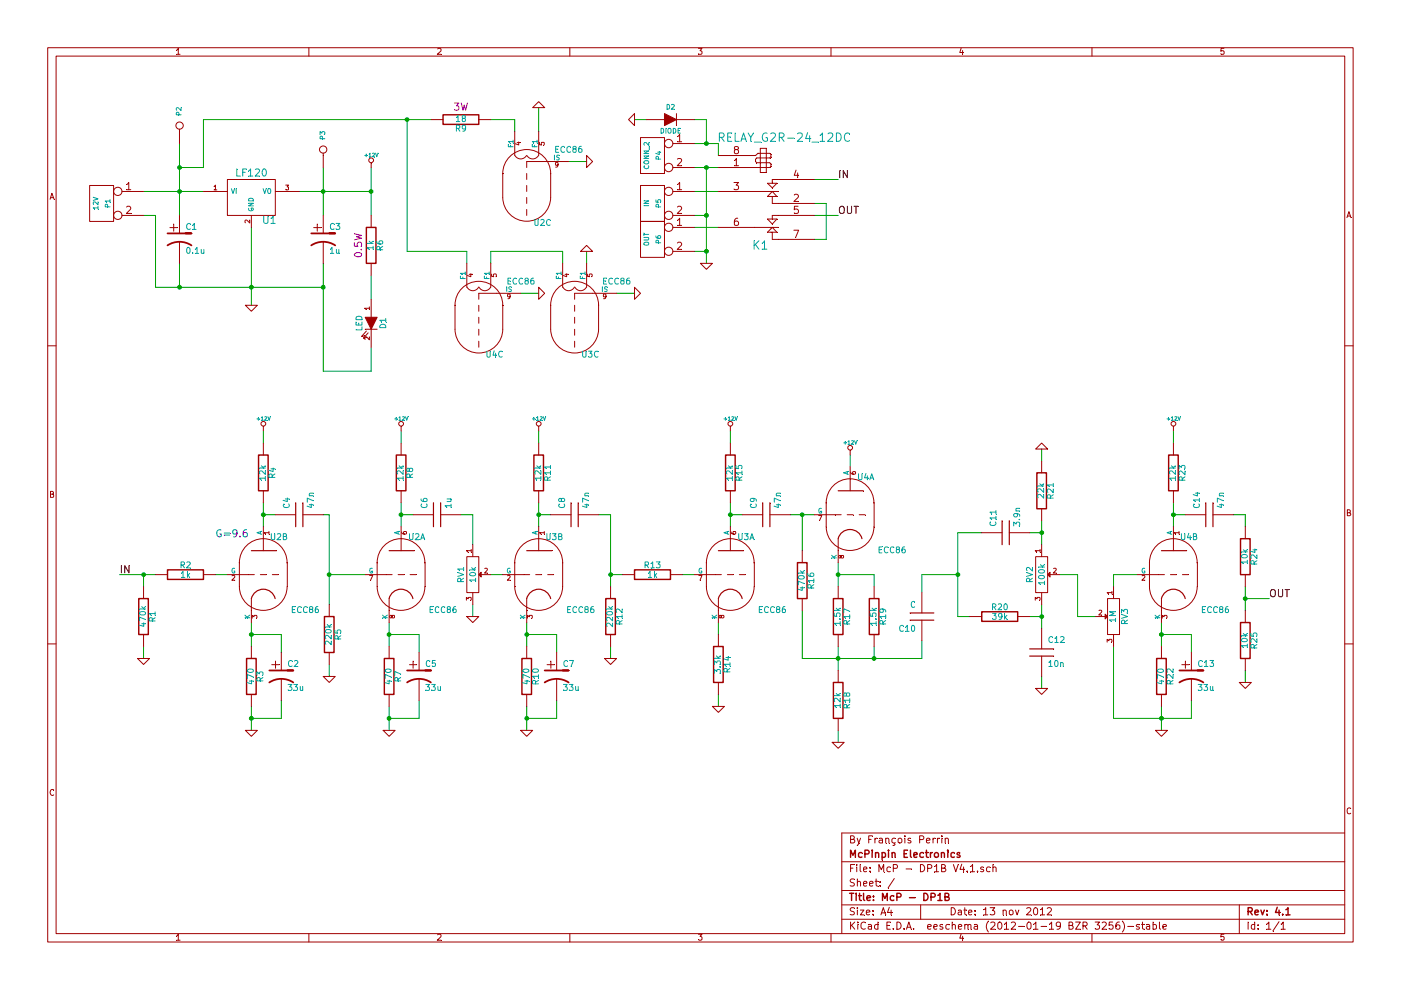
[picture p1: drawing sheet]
EESchema Schematic File Version 2  date 13/11/2012 13:46:37
LIBS:power
LIBS:device
LIBS:transistors
LIBS:conn
LIBS:linear
LIBS:regul
LIBS:74xx
LIBS:cmos4000
LIBS:adc-dac
LIBS:memory
LIBS:xilinx
LIBS:special
LIBS:microcontrollers
LIBS:dsp
LIBS:microchip
LIBS:analog_switches
LIBS:motorola
LIBS:texas
LIBS:intel
LIBS:audio
LIBS:interface
LIBS:digital-audio
LIBS:philips
LIBS:display
LIBS:cypress
LIBS:siliconi
LIBS:opto
LIBS:atmel
LIBS:contrib
LIBS:valves
LIBS:McP - DP1B V4-cache
EELAYER 25  0
EELAYER END
$Descr A4 11700 8267
encoding utf-8
Sheet 1 1
Title "McP - DP1B"
Date "13 nov 2012"
Rev "4.1"
Comp "McPinpin Electronics"
Comment1 ""
Comment2 ""
Comment3 ""
Comment4 ""
$EndDescr
Wire Wire Line
	7300 4800 7000 4800
Wire Wire Line
	7300 4900 7300 4800
Wire Wire Line
	9150 5150 9000 5150
Wire Wire Line
	9000 5150 9000 4800
Wire Wire Line
	9000 4800 8850 4800
Wire Wire Line
	9300 4900 9300 4800
Wire Wire Line
	9300 4800 9500 4800
Wire Wire Line
	1700 1000 1700 1400
Wire Wire Line
	1700 1000 3600 1000
Wire Wire Line
	10400 5700 10400 5600
Connection ~ 5900 1200
Wire Wire Line
	5800 1000 5900 1000
Wire Wire Line
	5900 1000 5900 1200
Wire Wire Line
	3400 1000 3400 2100
Connection ~ 5900 1400
Connection ~ 5900 1800
Wire Wire Line
	5900 2200 5900 1400
Wire Wire Line
	6800 1800 7000 1800
Connection ~ 5900 2100
Wire Wire Line
	5900 2100 5800 2100
Wire Wire Line
	6000 1900 5800 1900
Wire Wire Line
	6800 2000 6900 2000
Wire Wire Line
	6900 2000 6900 1700
Wire Wire Line
	6900 1700 6800 1700
Connection ~ 1500 2400
Wire Wire Line
	2700 2400 1300 2400
Wire Wire Line
	1300 2400 1300 1800
Connection ~ 3400 1000
Wire Wire Line
	2500 1600 3100 1600
Connection ~ 2700 1600
Wire Wire Line
	2700 1800 2700 1400
Wire Wire Line
	2100 2550 2100 1900
Wire Wire Line
	4900 2100 4900 2200
Wire Wire Line
	4100 2200 4100 2100
Connection ~ 1500 1400
Wire Wire Line
	1700 1400 1500 1400
Wire Wire Line
	4100 2100 4700 2100
Wire Wire Line
	5150 2450 5300 2450
Wire Wire Line
	1300 1800 1200 1800
Wire Wire Line
	3100 2300 3100 2500
Wire Wire Line
	7000 6200 7000 6100
Wire Wire Line
	6700 4600 6700 4300
Wire Wire Line
	7700 5350 7700 5500
Connection ~ 7300 5500
Wire Wire Line
	7300 5400 7300 5500
Connection ~ 7000 5500
Wire Wire Line
	7000 5400 7000 5600
Wire Wire Line
	8200 4450 8000 4450
Wire Wire Line
	8000 4450 8000 5150
Wire Wire Line
	8000 5150 8100 5150
Wire Wire Line
	8700 5650 8700 5750
Wire Wire Line
	8600 5150 8700 5150
Wire Wire Line
	8700 4550 8700 4350
Wire Wire Line
	2750 5050 2750 4300
Wire Wire Line
	2750 4300 2700 4300
Connection ~ 6700 4300
Wire Wire Line
	5100 5400 5100 5500
Wire Wire Line
	5100 4900 5100 4300
Wire Wire Line
	5100 4300 5000 4300
Wire Wire Line
	1200 5400 1200 5500
Wire Wire Line
	4100 4800 4200 4800
Wire Wire Line
	3850 4300 3950 4300
Wire Wire Line
	3950 4300 3950 4550
Connection ~ 2100 6000
Wire Wire Line
	2100 6000 2350 6000
Wire Wire Line
	2350 6000 2350 5850
Wire Wire Line
	2100 5300 2350 5300
Wire Wire Line
	2350 5300 2350 5450
Wire Wire Line
	2100 5400 2100 5200
Wire Wire Line
	2200 4400 2200 4200
Wire Wire Line
	2200 3600 2200 3700
Wire Wire Line
	2300 4300 2200 4300
Connection ~ 2200 4300
Connection ~ 2100 5300
Wire Wire Line
	2100 5900 2100 6100
Wire Wire Line
	4400 5900 4400 6100
Connection ~ 4400 5300
Connection ~ 4500 4300
Wire Wire Line
	4600 4300 4500 4300
Wire Wire Line
	4500 3600 4500 3700
Wire Wire Line
	4500 4400 4500 4200
Wire Wire Line
	4400 5400 4400 5200
Wire Wire Line
	4650 5450 4650 5300
Wire Wire Line
	4650 5300 4400 5300
Wire Wire Line
	4650 5850 4650 6000
Wire Wire Line
	4650 6000 4400 6000
Connection ~ 4400 6000
Wire Wire Line
	3950 5050 3950 5150
Wire Wire Line
	1200 4900 1200 4800
Wire Wire Line
	1900 4800 1800 4800
Wire Wire Line
	6000 5200 6000 5300
Wire Wire Line
	6100 4400 6100 4200
Wire Wire Line
	6100 3600 6100 3700
Wire Wire Line
	6200 4300 6100 4300
Connection ~ 6100 4300
Wire Wire Line
	6000 5900 6000 5800
Wire Wire Line
	5700 4800 5800 4800
Wire Wire Line
	5200 4800 5100 4800
Connection ~ 5100 4800
Wire Wire Line
	7100 3800 7100 3900
Wire Wire Line
	6600 4300 6800 4300
Wire Wire Line
	3250 5900 3250 6100
Connection ~ 3250 5300
Connection ~ 3350 4300
Wire Wire Line
	3450 4300 3350 4300
Wire Wire Line
	3350 3600 3350 3700
Wire Wire Line
	3350 4400 3350 4200
Wire Wire Line
	3250 5400 3250 5200
Wire Wire Line
	3500 5450 3500 5300
Wire Wire Line
	3500 5300 3250 5300
Wire Wire Line
	3500 5850 3500 6000
Wire Wire Line
	3500 6000 3250 6000
Connection ~ 3250 6000
Wire Wire Line
	2750 5550 2750 5650
Wire Wire Line
	3050 4800 2750 4800
Connection ~ 2750 4800
Connection ~ 9700 6000
Wire Wire Line
	9950 5850 9950 6000
Wire Wire Line
	9700 5300 9950 5300
Wire Wire Line
	9950 5300 9950 5450
Wire Wire Line
	9700 5400 9700 5200
Wire Wire Line
	9800 4400 9800 4200
Wire Wire Line
	9800 3600 9800 3700
Wire Wire Line
	9900 4300 9800 4300
Connection ~ 9800 4300
Connection ~ 9700 5300
Wire Wire Line
	9700 5900 9700 6100
Wire Wire Line
	8600 4450 8700 4450
Connection ~ 8700 4450
Wire Wire Line
	8700 5250 8700 5050
Connection ~ 8700 5150
Wire Wire Line
	8700 3850 8700 3750
Connection ~ 8000 4800
Wire Wire Line
	7000 4700 7000 4900
Connection ~ 7000 4800
Wire Wire Line
	8000 4800 7700 4800
Wire Wire Line
	7700 4800 7700 4950
Wire Wire Line
	7700 5500 6700 5500
Wire Wire Line
	6700 5500 6700 5100
Wire Wire Line
	3100 2900 3100 3100
Connection ~ 1500 1600
Wire Wire Line
	1500 1800 1500 1200
Connection ~ 3100 1600
Wire Wire Line
	4750 1350 4900 1350
Wire Wire Line
	4350 2450 4500 2450
Wire Wire Line
	4100 1000 4300 1000
Wire Wire Line
	4300 1000 4300 1100
Wire Wire Line
	3900 2200 3900 2100
Wire Wire Line
	4700 2100 4700 2200
Wire Wire Line
	1000 4800 1300 4800
Connection ~ 1200 4800
Wire Wire Line
	1500 2200 1500 2400
Connection ~ 2100 2400
Wire Wire Line
	1200 1600 1700 1600
Wire Wire Line
	3100 3100 2700 3100
Wire Wire Line
	2700 3100 2700 2200
Connection ~ 2700 2400
Wire Wire Line
	3100 1800 3100 1400
Wire Wire Line
	4500 900  4500 1100
Wire Wire Line
	3900 2100 3400 2100
Wire Wire Line
	6000 1600 5800 1600
Wire Wire Line
	5800 1800 5900 1800
Wire Wire Line
	7000 1500 6800 1500
Wire Wire Line
	5800 1400 6000 1400
Wire Wire Line
	6000 1300 6000 1200
Wire Wire Line
	6000 1200 5800 1200
Wire Wire Line
	5400 1000 5300 1000
Wire Wire Line
	10400 5100 10400 4900
Connection ~ 10400 5000
Wire Wire Line
	10300 4300 10400 4300
Wire Wire Line
	10400 4300 10400 4400
Wire Wire Line
	10400 5000 10600 5000
Wire Wire Line
	9300 5400 9300 6000
Wire Wire Line
	9300 6000 9950 6000
$Comp
L R R25
U 1 1
P 10400 5350
F 0 "R25" V 10480 5350 50  0000 C CNN
F 1 "10k" V 10400 5350 50  0000 C CNN
	1    10400 5350
	1    0    0    -1  
$EndComp
$Comp
L R R24
U 1 1
P 10400 4650
F 0 "R24" V 10480 4650 50  0000 C CNN
F 1 "10k" V 10400 4650 50  0000 C CNN
	1    10400 4650
	1    0    0    -1  
$EndComp
$Comp
L GND #PWR16
U 1 1
P 5300 1000
F 0 "#PWR16" H 5300 1000 30  0001 C CNN
F 1 "GND" H 5300 930 30  0001 C CNN
	1    5300 1000
	0    1    -1   0   
$EndComp
$Comp
L CONN_2 P4
U 1 1
P 5450 1300
F 0 "P4" V 5400 1300 40  0000 C CNN
F 1 "CONN_2" V 5500 1300 40  0000 C CNN
	1    5450 1300
	-1   0    0    -1  
$EndComp
$Comp
L DIODE D2
U 1 1
P 5600 1000
F 0 "D2" H 5600 1100 40  0000 C CNN
F 1 "DIODE" H 5600 900 40  0000 C CNN
	1    5600 1000
	1    0    0    -1  
$EndComp
Text Label 7000 1800 0    60   ~ 0
OUT
Text Label 7000 1500 0    60   ~ 0
IN
$Comp
L GND #PWR19
U 1 1
P 5900 2200
F 0 "#PWR19" H 5900 2200 30  0001 C CNN
F 1 "GND" H 5900 2130 30  0001 C CNN
	1    5900 2200
	1    0    0    -1  
$EndComp
$Comp
L RELAY_G2R-24_12DC K1
U 1 1
P 6400 1650
F 0 "K1" H 6350 2050 70  0000 C CNN
F 1 "RELAY_G2R-24_12DC" H 6550 1150 70  0000 C CNN
	1    6400 1650
	1    0    0    1   
$EndComp
$Comp
L GND #PWR10
U 1 1
P 4500 900
F 0 "#PWR10" H 4500 900 30  0001 C CNN
F 1 "GND" H 4500 830 30  0001 C CNN
	1    4500 900 
	-1   0    0    1   
$EndComp
$Comp
L +12V #PWR27
U 1 1
P 9800 3600
F 0 "#PWR27" H 9800 3550 20  0001 C CNN
F 1 "+12V" H 9800 3700 30  0000 C CNN
	1    9800 3600
	1    0    0    -1  
$EndComp
$Comp
L +12V #PWR23
U 1 1
P 7100 3800
F 0 "#PWR23" H 7100 3750 20  0001 C CNN
F 1 "+12V" H 7100 3900 30  0000 C CNN
	1    7100 3800
	1    0    0    -1  
$EndComp
$Comp
L +12V #PWR21
U 1 1
P 6100 3600
F 0 "#PWR21" H 6100 3550 20  0001 C CNN
F 1 "+12V" H 6100 3700 30  0000 C CNN
	1    6100 3600
	1    0    0    -1  
$EndComp
$Comp
L +12V #PWR13
U 1 1
P 4500 3600
F 0 "#PWR13" H 4500 3550 20  0001 C CNN
F 1 "+12V" H 4500 3700 30  0000 C CNN
	1    4500 3600
	1    0    0    -1  
$EndComp
$Comp
L +12V #PWR8
U 1 1
P 3350 3600
F 0 "#PWR8" H 3350 3550 20  0001 C CNN
F 1 "+12V" H 3350 3700 30  0000 C CNN
	1    3350 3600
	1    0    0    -1  
$EndComp
$Comp
L +12V #PWR4
U 1 1
P 2200 3600
F 0 "#PWR4" H 2200 3550 20  0001 C CNN
F 1 "+12V" H 2200 3700 30  0000 C CNN
	1    2200 3600
	1    0    0    -1  
$EndComp
$Comp
L +12V #PWR6
U 1 1
P 3100 1400
F 0 "#PWR6" H 3100 1350 20  0001 C CNN
F 1 "+12V" H 3100 1500 30  0000 C CNN
	1    3100 1400
	1    0    0    -1  
$EndComp
$Comp
L GND #PWR2
U 1 1
P 2100 2550
F 0 "#PWR2" H 2100 2550 30  0001 C CNN
F 1 "GND" H 2100 2480 30  0001 C CNN
	1    2100 2550
	1    0    0    -1  
$EndComp
$Comp
L LF120 U1
U 1 1
P 2100 1650
F 0 "U1" H 2250 1454 60  0000 C CNN
F 1 "LF120" H 2100 1850 60  0000 C CNN
	1    2100 1650
	1    0    0    -1  
$EndComp
Text Label 10600 5000 0    60   ~ 0
OUT
Text Label 1000 4800 0    60   ~ 0
IN
$Comp
L CONN_2 P6
U 1 1
P 5450 2000
F 0 "P6" V 5400 2000 40  0000 C CNN
F 1 "OUT" V 5500 2000 40  0000 C CNN
	1    5450 2000
	-1   0    0    -1  
$EndComp
$Comp
L GND #PWR14
U 1 1
P 4900 1350
F 0 "#PWR14" H 4900 1350 30  0001 C CNN
F 1 "GND" H 4900 1280 30  0001 C CNN
	1    4900 1350
	0    -1   1    0   
$EndComp
$Comp
L GND #PWR15
U 1 1
P 4900 2100
F 0 "#PWR15" H 4900 2100 30  0001 C CNN
F 1 "GND" H 4900 2030 30  0001 C CNN
	1    4900 2100
	1    0    0    1   
$EndComp
$Comp
L R R9
U 1 1
P 3850 1000
F 0 "R9" V 3930 1000 50  0000 C CNN
F 1 "18" V 3850 1000 50  0000 C CNN
F 4 "3W" V 3750 1000 60  0000 C CNN "P"
	1    3850 1000
	0    -1   1    0   
$EndComp
$Comp
L GND #PWR11
U 1 1
P 4500 2450
F 0 "#PWR11" H 4500 2450 30  0001 C CNN
F 1 "GND" H 4500 2380 30  0001 C CNN
	1    4500 2450
	0    -1   1    0   
$EndComp
$Comp
L GND #PWR17
U 1 1
P 5300 2450
F 0 "#PWR17" H 5300 2450 30  0001 C CNN
F 1 "GND" H 5300 2380 30  0001 C CNN
	1    5300 2450
	0    -1   1    0   
$EndComp
$Comp
L ECC86 U?
U 3 1
P 4000 2650
AR Path="/502BDA12" Ref="U?"  Part="1" 
AR Path="/50643526" Ref="U4"  Part="3" 
F 0 "U4" H 4130 2960 50  0000 C CNN
F 1 "ECC86" H 4350 2350 50  0000 C CNN
F 2 "VALVE-NOVAL_P" H 4270 2250 50  0001 C CNN
	3    4000 2650
	1    0    0    1   
$EndComp
$Comp
L ECC86 U?
U 3 1
P 4800 2650
AR Path="/502BD6E2" Ref="U?"  Part="1" 
AR Path="/502BD7AE" Ref="U?"  Part="1" 
AR Path="/50643525" Ref="U3"  Part="3" 
F 0 "U3" H 4930 2960 50  0000 C CNN
F 1 "ECC86" H 5150 2350 50  0000 C CNN
F 2 "VALVE-NOVAL_P" H 5070 2250 50  0001 C CNN
	3    4800 2650
	1    0    0    1   
$EndComp
$Comp
L ECC86 U?
U 3 1
P 4400 1550
AR Path="/502BD6E2" Ref="U?"  Part="1" 
AR Path="/50643520" Ref="U2"  Part="3" 
F 0 "U2" H 4530 1860 50  0000 C CNN
F 1 "ECC86" H 4750 1250 50  0000 C CNN
F 2 "VALVE-NOVAL_P" H 4670 1150 50  0001 C CNN
	3    4400 1550
	1    0    0    1   
$EndComp
$Comp
L CONN_2 P5
U 1 1
P 5450 1700
F 0 "P5" V 5400 1700 40  0000 C CNN
F 1 "IN" V 5500 1700 40  0000 C CNN
	1    5450 1700
	-1   0    0    -1  
$EndComp
$Comp
L CP1 C3
U 1 1
P 2700 2000
F 0 "C3" H 2750 2100 50  0000 L CNN
F 1 "1u" H 2750 1900 50  0000 L CNN
	1    2700 2000
	1    0    0    -1  
$EndComp
$Comp
L CONN_1 P2
U 1 1
P 1500 1050
F 0 "P2" H 1580 1050 40  0000 L CNN
F 1 "V" H 1500 1105 30  0001 C CNN
	1    1500 1050
	0    -1   -1   0   
$EndComp
$Comp
L CP1 C1
U 1 1
P 1500 2000
F 0 "C1" H 1550 2100 50  0000 L CNN
F 1 "0.1u" H 1550 1900 50  0000 L CNN
	1    1500 2000
	1    0    0    -1  
$EndComp
$Comp
L CONN_2 P1
U 1 1
P 850 1700
F 0 "P1" V 800 1700 40  0000 C CNN
F 1 "12V" V 900 1700 40  0000 C CNN
	1    850  1700
	-1   0    0    -1  
$EndComp
$Comp
L LED D1
U 1 1
P 3100 2700
F 0 "D1" H 3100 2800 50  0000 C CNN
F 1 "LED" H 3100 2600 50  0000 C CNN
	1    3100 2700
	0    1    1    0   
$EndComp
$Comp
L R R6
U 1 1
P 3100 2050
F 0 "R6" V 3180 2050 50  0000 C CNN
F 1 "1k" V 3100 2050 50  0000 C CNN
F 4 "0.5W" V 3000 2050 60  0000 C CNN "P"
	1    3100 2050
	1    0    0    -1  
$EndComp
$Comp
L CONN_1 P3
U 1 1
P 2700 1250
F 0 "P3" H 2780 1250 40  0000 L CNN
F 1 "Vreg" H 2700 1305 30  0001 C CNN
	1    2700 1250
	0    -1   -1   0   
$EndComp
$Comp
L R R19
U 1 1
P 7300 5150
F 0 "R19" V 7380 5150 50  0000 C CNN
F 1 "1.5k" V 7300 5150 50  0000 C CNN
	1    7300 5150
	1    0    0    -1  
$EndComp
$Comp
L R R17
U 1 1
P 7000 5150
F 0 "R17" V 7080 5150 50  0000 C CNN
F 1 "1.5k" V 7000 5150 50  0000 C CNN
	1    7000 5150
	1    0    0    -1  
$EndComp
$Comp
L GND #PWR28
U 1 1
P 10400 5700
F 0 "#PWR28" H 10400 5700 30  0001 C CNN
F 1 "GND" H 10400 5630 30  0001 C CNN
	1    10400 5700
	1    0    0    -1  
$EndComp
$Comp
L POT RV3
U 1 1
P 9300 5150
F 0 "RV3" H 9300 5050 50  0000 C CNN
F 1 "1M" H 9300 5150 50  0000 C CNN
	1    9300 5150
	0    -1   1    0   
$EndComp
$Comp
L GND #PWR24
U 1 1
P 8700 3750
F 0 "#PWR24" H 8700 3750 30  0001 C CNN
F 1 "GND" H 8700 3680 30  0001 C CNN
	1    8700 3750
	-1   0    0    1   
$EndComp
$Comp
L GND #PWR25
U 1 1
P 8700 5750
F 0 "#PWR25" H 8700 5750 30  0001 C CNN
F 1 "GND" H 8700 5680 30  0001 C CNN
	1    8700 5750
	1    0    0    -1  
$EndComp
$Comp
L R R21
U 1 1
P 8700 4100
F 0 "R21" V 8780 4100 50  0000 C CNN
F 1 "22k" V 8700 4100 50  0000 C CNN
	1    8700 4100
	1    0    0    -1  
$EndComp
$Comp
L C C12
U 1 1
P 8700 5450
F 0 "C12" H 8750 5550 50  0000 L CNN
F 1 "10n" H 8750 5350 50  0000 L CNN
	1    8700 5450
	1    0    0    -1  
$EndComp
$Comp
L POT RV2
U 1 1
P 8700 4800
F 0 "RV2" H 8700 4700 50  0000 C CNN
F 1 "100k" H 8700 4800 50  0000 C CNN
	1    8700 4800
	0    1    1    0   
$EndComp
$Comp
L C C11
U 1 1
P 8400 4450
F 0 "C11" H 8450 4550 50  0000 L CNN
F 1 "3.9n" H 8450 4350 50  0000 L CNN
	1    8400 4450
	0    -1   -1   0   
$EndComp
$Comp
L R R20
U 1 1
P 8350 5150
F 0 "R20" V 8430 5150 50  0000 C CNN
F 1 "39k" V 8350 5150 50  0000 C CNN
	1    8350 5150
	0    -1   -1   0   
$EndComp
$Comp
L GND #PWR26
U 1 1
P 9700 6100
F 0 "#PWR26" H 9700 6100 30  0001 C CNN
F 1 "GND" H 9700 6030 30  0001 C CNN
	1    9700 6100
	1    0    0    -1  
$EndComp
$Comp
L C C14
U 1 1
P 10100 4300
F 0 "C14" H 10150 4400 50  0000 L CNN
F 1 "47n" H 10150 4200 50  0000 L CNN
	1    10100 4300
	0    -1   -1   0   
$EndComp
$Comp
L CP1 C13
U 1 1
P 9950 5650
F 0 "C13" H 10000 5750 50  0000 L CNN
F 1 "33u" H 10000 5550 50  0000 L CNN
	1    9950 5650
	1    0    0    -1  
$EndComp
$Comp
L R R22
U 1 1
P 9700 5650
F 0 "R22" V 9780 5650 50  0000 C CNN
F 1 "470" V 9700 5650 50  0000 C CNN
	1    9700 5650
	1    0    0    -1  
$EndComp
$Comp
L R R23
U 1 1
P 9800 3950
F 0 "R23" V 9880 3950 50  0000 C CNN
F 1 "12k" V 9800 3950 50  0000 C CNN
	1    9800 3950
	1    0    0    -1  
$EndComp
$Comp
L ECC86 U?
U 2 1
P 9800 4800
AR Path="/506161F9" Ref="U?"  Part="2" 
AR Path="/50616FA9" Ref="U4"  Part="2" 
F 0 "U4" H 9930 5110 50  0000 C CNN
F 1 "ECC86" H 10150 4500 50  0000 C CNN
F 2 "VALVE-NOVAL_P" H 10070 4400 50  0001 C CNN
	2    9800 4800
	1    0    0    -1  
$EndComp
$Comp
L R R5
U 1 1
P 2750 5300
F 0 "R5" V 2830 5300 50  0000 C CNN
F 1 "220k" V 2750 5300 50  0000 C CNN
	1    2750 5300
	1    0    0    -1  
$EndComp
$Comp
L GND #PWR5
U 1 1
P 2750 5650
F 0 "#PWR5" H 2750 5650 30  0001 C CNN
F 1 "GND" H 2750 5580 30  0001 C CNN
	1    2750 5650
	1    0    0    -1  
$EndComp
$Comp
L ECC86 U2
U 1 1
P 3350 4800
F 0 "U2" H 3480 5110 50  0000 C CNN
F 1 "ECC86" H 3700 4500 50  0000 C CNN
F 2 "VALVE-NOVAL_P" H 3620 4400 50  0001 C CNN
	1    3350 4800
	1    0    0    -1  
$EndComp
$Comp
L R R8
U 1 1
P 3350 3950
F 0 "R8" V 3430 3950 50  0000 C CNN
F 1 "12k" V 3350 3950 50  0000 C CNN
	1    3350 3950
	1    0    0    -1  
$EndComp
$Comp
L R R7
U 1 1
P 3250 5650
F 0 "R7" V 3330 5650 50  0000 C CNN
F 1 "470" V 3250 5650 50  0000 C CNN
	1    3250 5650
	1    0    0    -1  
$EndComp
$Comp
L CP1 C5
U 1 1
P 3500 5650
F 0 "C5" H 3550 5750 50  0000 L CNN
F 1 "33u" H 3550 5550 50  0000 L CNN
	1    3500 5650
	1    0    0    -1  
$EndComp
$Comp
L C C6
U 1 1
P 3650 4300
F 0 "C6" H 3700 4400 50  0000 L CNN
F 1 "1u" H 3700 4200 50  0000 L CNN
	1    3650 4300
	0    -1   -1   0   
$EndComp
$Comp
L GND #PWR7
U 1 1
P 3250 6100
F 0 "#PWR7" H 3250 6100 30  0001 C CNN
F 1 "GND" H 3250 6030 30  0001 C CNN
	1    3250 6100
	1    0    0    -1  
$EndComp
$Comp
L GND #PWR22
U 1 1
P 7000 6200
F 0 "#PWR22" H 7000 6200 30  0001 C CNN
F 1 "GND" H 7000 6130 30  0001 C CNN
	1    7000 6200
	1    0    0    -1  
$EndComp
$Comp
L C C10
U 1 1
P 7700 5150
F 0 "C10" H 7750 5250 50  0000 L CNN
F 1 "C" H 7750 5050 50  0000 L CNN
	1    7700 5150
	-1   0    0    1   
$EndComp
$Comp
L R R18
U 1 1
P 7000 5850
F 0 "R18" V 7080 5850 50  0000 C CNN
F 1 "12k" V 7000 5850 50  0000 C CNN
	1    7000 5850
	1    0    0    -1  
$EndComp
$Comp
L C C9
U 1 1
P 6400 4300
F 0 "C9" H 6450 4400 50  0000 L CNN
F 1 "47n" H 6450 4200 50  0000 L CNN
	1    6400 4300
	0    -1   -1   0   
$EndComp
$Comp
L R R16
U 1 1
P 6700 4850
F 0 "R16" V 6780 4850 50  0000 C CNN
F 1 "470k" V 6700 4850 50  0000 C CNN
	1    6700 4850
	1    0    0    -1  
$EndComp
$Comp
L ECC86 U4
U 1 1
P 7100 4300
F 0 "U4" H 7230 4610 50  0000 C CNN
F 1 "ECC86" H 7450 4000 50  0000 C CNN
F 2 "VALVE-NOVAL_P" H 7370 3900 50  0001 C CNN
	1    7100 4300
	1    0    0    -1  
$EndComp
$Comp
L GND #PWR18
U 1 1
P 5100 5500
F 0 "#PWR18" H 5100 5500 30  0001 C CNN
F 1 "GND" H 5100 5430 30  0001 C CNN
	1    5100 5500
	1    0    0    -1  
$EndComp
$Comp
L R R12
U 1 1
P 5100 5150
F 0 "R12" V 5180 5150 50  0000 C CNN
F 1 "220k" V 5100 5150 50  0000 C CNN
	1    5100 5150
	1    0    0    -1  
$EndComp
$Comp
L R R13
U 1 1
P 5450 4800
F 0 "R13" V 5530 4800 50  0000 C CNN
F 1 "1k" V 5450 4800 50  0000 C CNN
	1    5450 4800
	0    -1   -1   0   
$EndComp
$Comp
L GND #PWR20
U 1 1
P 6000 5900
F 0 "#PWR20" H 6000 5900 30  0001 C CNN
F 1 "GND" H 6000 5830 30  0001 C CNN
	1    6000 5900
	1    0    0    -1  
$EndComp
$Comp
L R R14
U 1 1
P 6000 5550
F 0 "R14" V 6080 5550 50  0000 C CNN
F 1 "3.3k" V 6000 5550 50  0000 C CNN
	1    6000 5550
	1    0    0    -1  
$EndComp
$Comp
L R R15
U 1 1
P 6100 3950
F 0 "R15" V 6180 3950 50  0000 C CNN
F 1 "12k" V 6100 3950 50  0000 C CNN
	1    6100 3950
	1    0    0    -1  
$EndComp
$Comp
L ECC86 U?
U 1 1
P 6100 4800
AR Path="/502BD6E2" Ref="U?"  Part="1" 
AR Path="/502BD7AE" Ref="U?"  Part="2" 
AR Path="/502BD92E" Ref="U3"  Part="1" 
F 0 "U3" H 6230 5110 50  0000 C CNN
F 1 "ECC86" H 6450 4500 50  0000 C CNN
F 2 "VALVE-NOVAL_P" H 6370 4400 50  0001 C CNN
	1    6100 4800
	1    0    0    -1  
$EndComp
Text Notes 1800 4500 0    60   ~ 0
G=9.6
$Comp
L GND #PWR1
U 1 1
P 1200 5500
F 0 "#PWR1" H 1200 5500 30  0001 C CNN
F 1 "GND" H 1200 5430 30  0001 C CNN
	1    1200 5500
	1    0    0    -1  
$EndComp
$Comp
L R R1
U 1 1
P 1200 5150
F 0 "R1" V 1280 5150 50  0000 C CNN
F 1 "470k" V 1200 5150 50  0000 C CNN
	1    1200 5150
	1    0    0    -1  
$EndComp
$Comp
L R R2
U 1 1
P 1550 4800
F 0 "R2" V 1630 4800 50  0000 C CNN
F 1 "1k" V 1550 4800 50  0000 C CNN
	1    1550 4800
	0    -1   -1   0   
$EndComp
$Comp
L GND #PWR9
U 1 1
P 3950 5150
F 0 "#PWR9" H 3950 5150 30  0001 C CNN
F 1 "GND" H 3950 5080 30  0001 C CNN
	1    3950 5150
	1    0    0    -1  
$EndComp
$Comp
L POT RV1
U 1 1
P 3950 4800
F 0 "RV1" H 3950 4700 50  0000 C CNN
F 1 "10k" H 3950 4800 50  0000 C CNN
	1    3950 4800
	0    1    1    0   
$EndComp
$Comp
L ECC86 U?
U 2 1
P 4500 4800
AR Path="/502BD6E2" Ref="U?"  Part="1" 
AR Path="/502BD7AE" Ref="U3"  Part="2" 
F 0 "U3" H 4630 5110 50  0000 C CNN
F 1 "ECC86" H 4850 4500 50  0000 C CNN
F 2 "VALVE-NOVAL_P" H 4770 4400 50  0001 C CNN
	2    4500 4800
	1    0    0    -1  
$EndComp
$Comp
L R R11
U 1 1
P 4500 3950
F 0 "R11" V 4580 3950 50  0000 C CNN
F 1 "12k" V 4500 3950 50  0000 C CNN
	1    4500 3950
	1    0    0    -1  
$EndComp
$Comp
L R R10
U 1 1
P 4400 5650
F 0 "R10" V 4480 5650 50  0000 C CNN
F 1 "470" V 4400 5650 50  0000 C CNN
	1    4400 5650
	1    0    0    -1  
$EndComp
$Comp
L CP1 C7
U 1 1
P 4650 5650
F 0 "C7" H 4700 5750 50  0000 L CNN
F 1 "33u" H 4700 5550 50  0000 L CNN
	1    4650 5650
	1    0    0    -1  
$EndComp
$Comp
L C C8
U 1 1
P 4800 4300
F 0 "C8" H 4850 4400 50  0000 L CNN
F 1 "47n" H 4850 4200 50  0000 L CNN
	1    4800 4300
	0    -1   -1   0   
$EndComp
$Comp
L GND #PWR12
U 1 1
P 4400 6100
F 0 "#PWR12" H 4400 6100 30  0001 C CNN
F 1 "GND" H 4400 6030 30  0001 C CNN
	1    4400 6100
	1    0    0    -1  
$EndComp
$Comp
L GND #PWR3
U 1 1
P 2100 6100
F 0 "#PWR3" H 2100 6100 30  0001 C CNN
F 1 "GND" H 2100 6030 30  0001 C CNN
	1    2100 6100
	1    0    0    -1  
$EndComp
$Comp
L C C4
U 1 1
P 2500 4300
F 0 "C4" H 2550 4400 50  0000 L CNN
F 1 "47n" H 2550 4200 50  0000 L CNN
	1    2500 4300
	0    -1   -1   0   
$EndComp
$Comp
L CP1 C2
U 1 1
P 2350 5650
F 0 "C2" H 2400 5750 50  0000 L CNN
F 1 "33u" H 2400 5550 50  0000 L CNN
	1    2350 5650
	1    0    0    -1  
$EndComp
$Comp
L R R3
U 1 1
P 2100 5650
F 0 "R3" V 2180 5650 50  0000 C CNN
F 1 "470" V 2100 5650 50  0000 C CNN
	1    2100 5650
	1    0    0    -1  
$EndComp
$Comp
L R R4
U 1 1
P 2200 3950
F 0 "R4" V 2280 3950 50  0000 C CNN
F 1 "12k" V 2200 3950 50  0000 C CNN
	1    2200 3950
	1    0    0    -1  
$EndComp
$Comp
L ECC86 U2
U 2 1
P 2200 4800
F 0 "U2" H 2330 5110 50  0000 C CNN
F 1 "ECC86" H 2550 4500 50  0000 C CNN
F 2 "VALVE-NOVAL_P" H 2470 4400 50  0001 C CNN
	2    2200 4800
	1    0    0    -1  
$EndComp
$EndSCHEMATC
